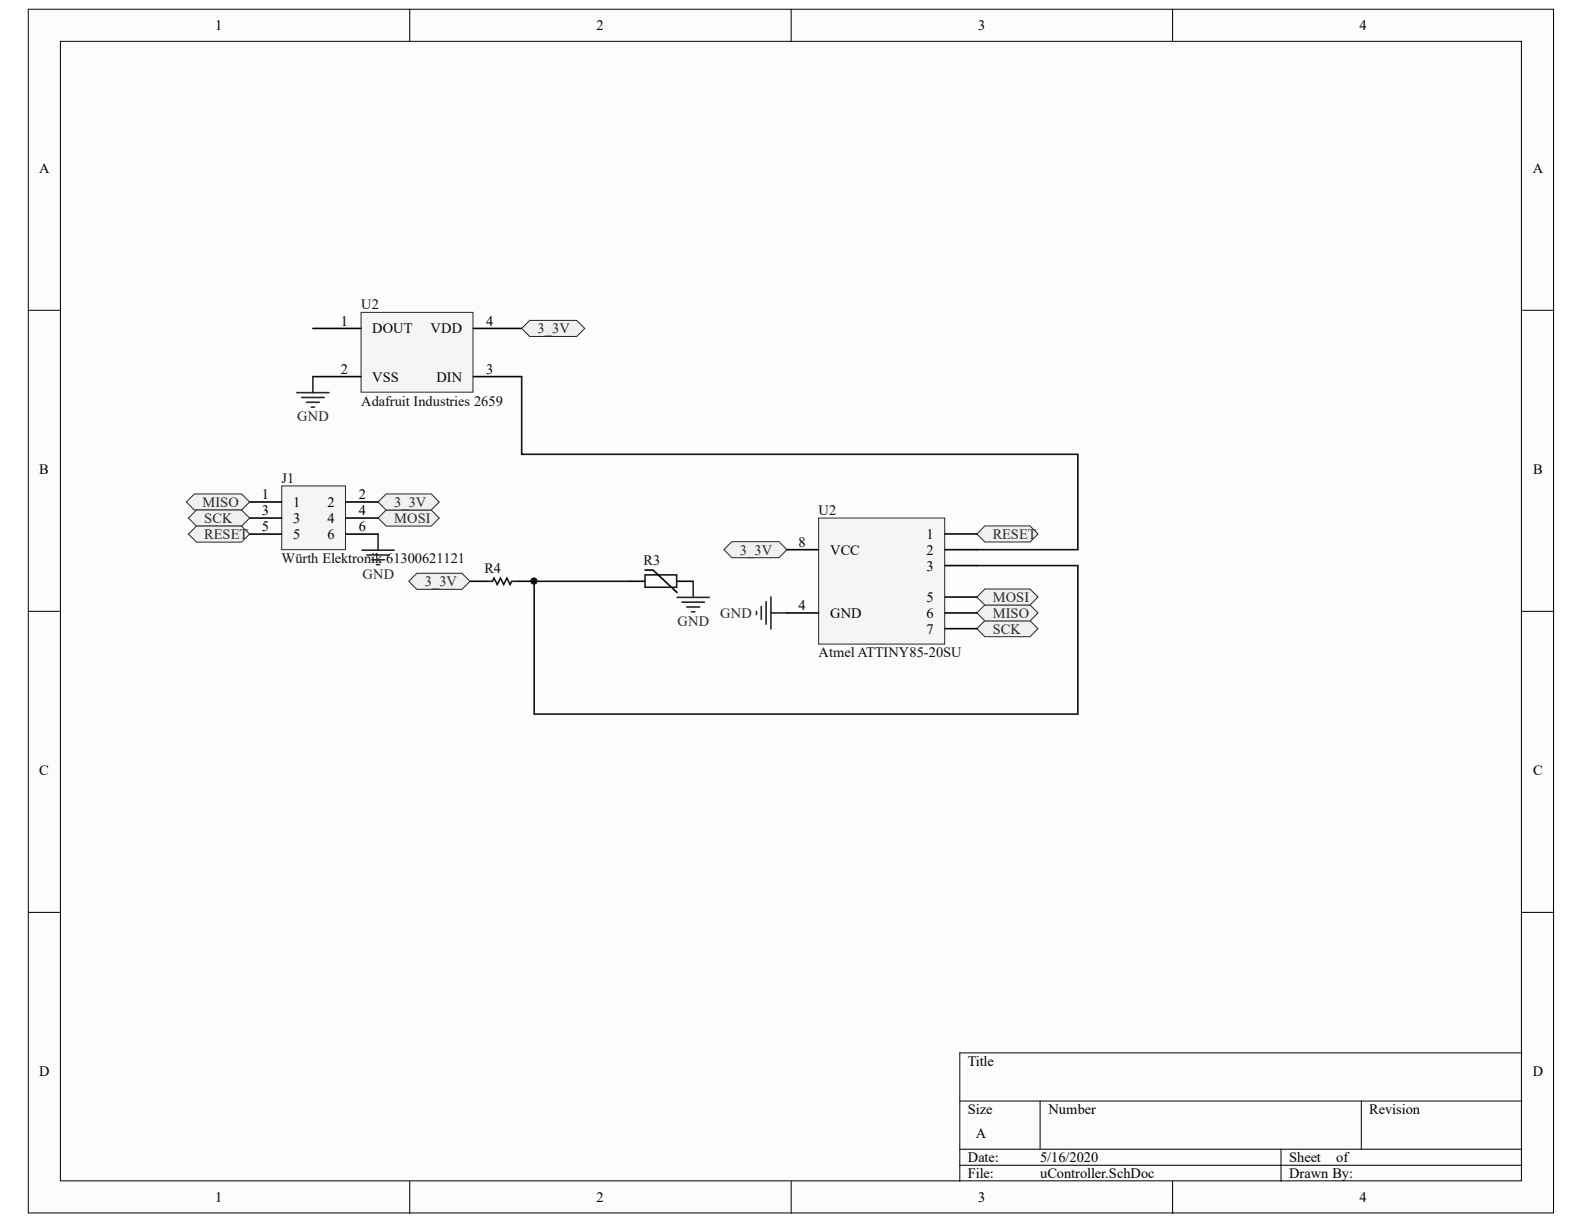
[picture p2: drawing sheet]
<svg xmlns="http://www.w3.org/2000/svg" width="279mm" height="216mm" viewBox="0 0 279 216" stroke-linecap="round" stroke-linejoin="round" font-family="sans-serif">
<g fill="#fcfcfc" stroke="#000" stroke-width=".18">
<path d="M5 1.6h269v212.4h-269z"/>
<path d="M10.7 7.3h257.7v201h-257.7z"/>
</g>
<g fill="none" stroke="#000" stroke-width=".18">
<path d="M72.3 1.6v5.7M139.6 1.6v5.7M206.8 1.6v5.7M5 54.7h5.7M268.4 54.7h5.7M5 107.8h5.7M268.4 107.8h5.7M5 160.9h5.7M268.4 160.9h5.7M169.3 194.2h99.1M183.5 194.2v8.5M240.1 194.2v8.5"/>
<path d="M268.4 185.7h-99.1v22.7M72.3 208.4v5.6M139.6 208.4v5.6M169.3 202.7h99.1M169.3 205.5h99.1M206.8 208.4v5.6M226 202.7v5.7"/>
</g>
<path d="M49.7 85.7h11.2v11.3h-11.2z" fill="#f5f5f5" stroke="#262626" stroke-width=".18"/>
<path d="M44 88.5h5.7M44 91.4h5.7M44 94.2h5.7M61 88.5h5.7M61 91.4h5.7M61 94.2h5.7" fill="none" stroke="#000" stroke-width=".28"/>
<g fill="#f0f0f0" stroke="#262626" stroke-width=".18">
<path d="M32.9 88.5l1.4-1.4h8.3l1.4 1.4-1.4 1.5h-8.3z" fill-rule="evenodd"/>
<path d="M66.7 91.4l1.4-1.4h8l1.4 1.4-1.4 1.4h-8z" fill-rule="evenodd"/>
<path d="M33.2 91.4l1.5-1.4h7.9l1.4 1.4-1.4 1.4h-7.9z" fill-rule="evenodd"/>
<path d="M33.2 94.2l1.5-1.4h7.9l1.4 1.4-1.4 1.4h-7.9z" fill-rule="evenodd"/>
</g>
<path d="M63.9 97h5.6M64.7 97.9h4M65.6 98.7h2.2M66.4 99.6h.6M66.7 94.2v2.8" fill="none" stroke="#262626" stroke-width=".28"/>
<path d="M66.7 88.5l1.4-1.4h8l1.4 1.4-1.4 1.5h-8z" fill-rule="evenodd" fill="#f0f0f0" stroke="#262626" stroke-width=".18"/>
<path d="M82.9 102.5h2.8M91.4 102.5h2.8M110.9 102.5h2.9M113.8 100.6h1.4l4.2 3.9M119.4 102.5h2.9" fill="none" stroke="#000" stroke-width=".28"/>
<path d="M85.7 102.5h1.2l.2-.5 .6 1.1 .6-1.1 .5 1.1 .6-1.1 .6 1.1 .3-.6h1.1M113.8 101.4h5.6v2.2h-5.6z" fill="none" stroke="#1c1c1c" stroke-width=".28"/>
<path d="M119.4 105.4h5.7M120.3 106.2h4M121.1 107.1h2.3M122 107.9h.6M122.3 102.5v2.9" fill="none" stroke="#262626" stroke-width=".28"/>
<path d="M72.1 102.5l1.4-1.4h8l1.4 1.4-1.4 1.5h-8z" fill-rule="evenodd" fill="#f0f0f0" stroke="#262626" stroke-width=".18"/>
<path d="M63.7 55.1h19.7v14.1h-19.7z" fill="#f5f5f5" stroke="#262626" stroke-width=".18"/>
<path d="M55.2 57.9h8.5M83.5 57.9h8.5M55.2 66.4h8.5M83.5 66.4h8.5" fill="none" stroke="#000" stroke-width=".28"/>
<path d="M92 57.9l1.4-1.4h8.3l1.4 1.4-1.4 1.4h-8.3z" fill-rule="evenodd" fill="#f0f0f0" stroke="#262626" stroke-width=".18"/>
<path d="M52.4 69.3h5.6M53.2 70.1h4M54.1 71h2.2M54.9 71.8h.6M55.2 66.4v2.9" fill="none" stroke="#262626" stroke-width=".28"/>
<g fill="#f0f0f0" stroke="#262626" stroke-width=".18">
<path d="M172.3 94.2l1.4-1.4h8l1.4 1.4-1.4 1.4h-8z" fill-rule="evenodd"/>
<path d="M172.3 110.9l1.4-1.4h8l1.4 1.4-1.4 1.4h-8z" fill-rule="evenodd"/>
<path d="M172.3 108.1l1.4-1.4h8l1.4 1.4-1.4 1.4h-8z" fill-rule="evenodd"/>
<path d="M172.3 105.3l1.4-1.4h8l1.4 1.4-1.4 1.4h-8z" fill-rule="evenodd"/>
</g>
<path d="M92 66.4v13.7h98.1v16.9h-17.8M172.3 99.8h17.8v26.2h-95.9v-23.5h16.7" fill="none" stroke="#0e0e0e" stroke-width=".28"/>
<circle cx="94.2" cy="102.5" r=".52" fill="#0e0e0e" stroke="#0e0e0e" stroke-width=".18"/>
<path d="M127.7 97l1.4-1.5h8.3l1.4 1.5-1.4 1.4h-8.3z" fill-rule="evenodd" fill="#f0f0f0" stroke="#262626" stroke-width=".18"/>
<path d="M133.4 107.8v.6M134.3 107v2.2M135.1 106.1v4M136 105.3v5.6M136 108.1h2.8" fill="none" stroke="#262626" stroke-width=".28"/>
<path d="M144.4 91.4h22.2v22.2h-22.2z" fill="#f5f5f5" stroke="#262626" stroke-width=".18"/>
<path d="M138.8 97h5.6M166.7 94.2h5.6M166.7 97h5.6M166.7 99.8h5.6M138.8 108.1h5.6M166.7 108.1h5.6M166.7 105.3h5.6M166.7 110.9h5.6" fill="none" stroke="#000" stroke-width=".28"/>
<g font-size="2.5">
<text x="38" y="5.3">1</text>
<text x="105.2" y="5.3">2</text>
<text x="172.6" y="5.3">3</text>
<text x="239.8" y="5.3">4</text>
<text x="6.9" y="30.4">A</text>
<text x="270.4" y="30.4">A</text>
<text x="60.1" y="57.4">1</text>
<text x="65.6" y="58.8">DOUT</text>
<text x="76" y="58.8">VDD</text>
<text x="85.8" y="57.4">4</text>
<text x="60.1" y="65.9">2</text>
<text x="85.8" y="65.9">3</text>
<text x="65.6" y="67.3">VSS</text>
<text x="77" y="67.3">DIN</text>
<text x="6.9" y="83.6">B</text>
<text x="270.4" y="83.6">B</text>
<text x="46.2" y="88">1</text>
<text x="51.7" y="89.4">1</text>
<text x="57.8" y="89.4">2</text>
<text x="63.3" y="88">2</text>
<text x="46.2" y="90.8">3</text>
<text x="46.2" y="93.7">5</text>
<text x="51.7" y="92.3">3</text>
<text x="51.7" y="95.1">5</text>
<text x="57.8" y="92.3">4</text>
<text x="57.8" y="95.1">6</text>
<text x="63.3" y="90.8">4</text>
<text x="63.3" y="93.7">6</text>
<text x="163.4" y="95.1">1</text>
<text x="140.8" y="96.4">8</text>
<text x="146.4" y="97.8">VCC</text>
<text x="163.4" y="97.8">2</text>
<text x="163.4" y="100.6">3</text>
<text x="140.8" y="107.6">4</text>
<text x="163.4" y="106.2">5</text>
<text x="146.4" y="109">GND</text>
<text x="163.4" y="109">6</text>
<text x="163.4" y="111.8">7</text>
<text x="6.9" y="136.7">C</text>
<text x="270.4" y="136.7">C</text>
<text x="6.9" y="189.8">D</text>
<text x="170.7" y="188">Title</text>
<text x="270.4" y="189.8">D</text>
<text x="170.7" y="196.5">Size</text>
<text x="184.9" y="196.5">Number</text>
<text x="241.5" y="196.5">Revision</text>
<text x="172.1" y="200.8">A</text>
<text x="170.7" y="205">Date:</text>
<text x="170.7" y="207.8">File:</text>
<text x="183.5" y="205">5/16/2020</text>
<text x="183.5" y="207.8">uController.SchDoc</text>
<text x="227.4" y="205">Sheet</text>
<text x="227.4" y="207.8">Drawn By:</text>
<text x="235.7" y="205">of</text>
<text x="38" y="212.1">1</text>
<text x="105.2" y="212.1">2</text>
<text x="172.6" y="212.1">3</text>
<text x="239.8" y="212.1">4</text>
</g>
<g font-size="2.5" fill="#0e0e0e">
<text x="63.7" y="54.6">U2</text>
<text x="63.7" y="71.5">Adafruit Industries 2659</text>
<text x="49.7" y="85.2">J1</text>
<text x="144.4" y="90.8">U2</text>
<text x="49.7" y="99.4">Würth Elektronik 61300621121</text>
<text x="85.4" y="101.1">R4</text>
<text x="113.5" y="99.7">R3</text>
<text x="144.4" y="115.9">Atmel ATTINY85-20SU</text>
</g>
<g font-size="2.5" fill="#262626">
<text x="94.8" y="58.8">3_3V</text>
<text x="52.4" y="74.3">GND</text>
<text x="35.7" y="89.4">MISO</text>
<text x="69.5" y="89.4">3_3V</text>
<text x="36" y="92.3">SCK</text>
<text x="36" y="95.1">RESET</text>
<text x="69.5" y="92.3">MOSI</text>
<text x="175.1" y="95.1">RESET</text>
<text x="130.5" y="97.8">3_3V</text>
<text x="64" y="102.2">GND</text>
<text x="74.9" y="103.4">3_3V</text>
<text x="175.1" y="106.2">MOSI</text>
<text x="119.5" y="110.4">GND</text>
<text x="127.1" y="109">GND</text>
<text x="175.1" y="111.8">SCK</text>
<text x="175.1" y="109">MISO</text>
</g>
</svg>
